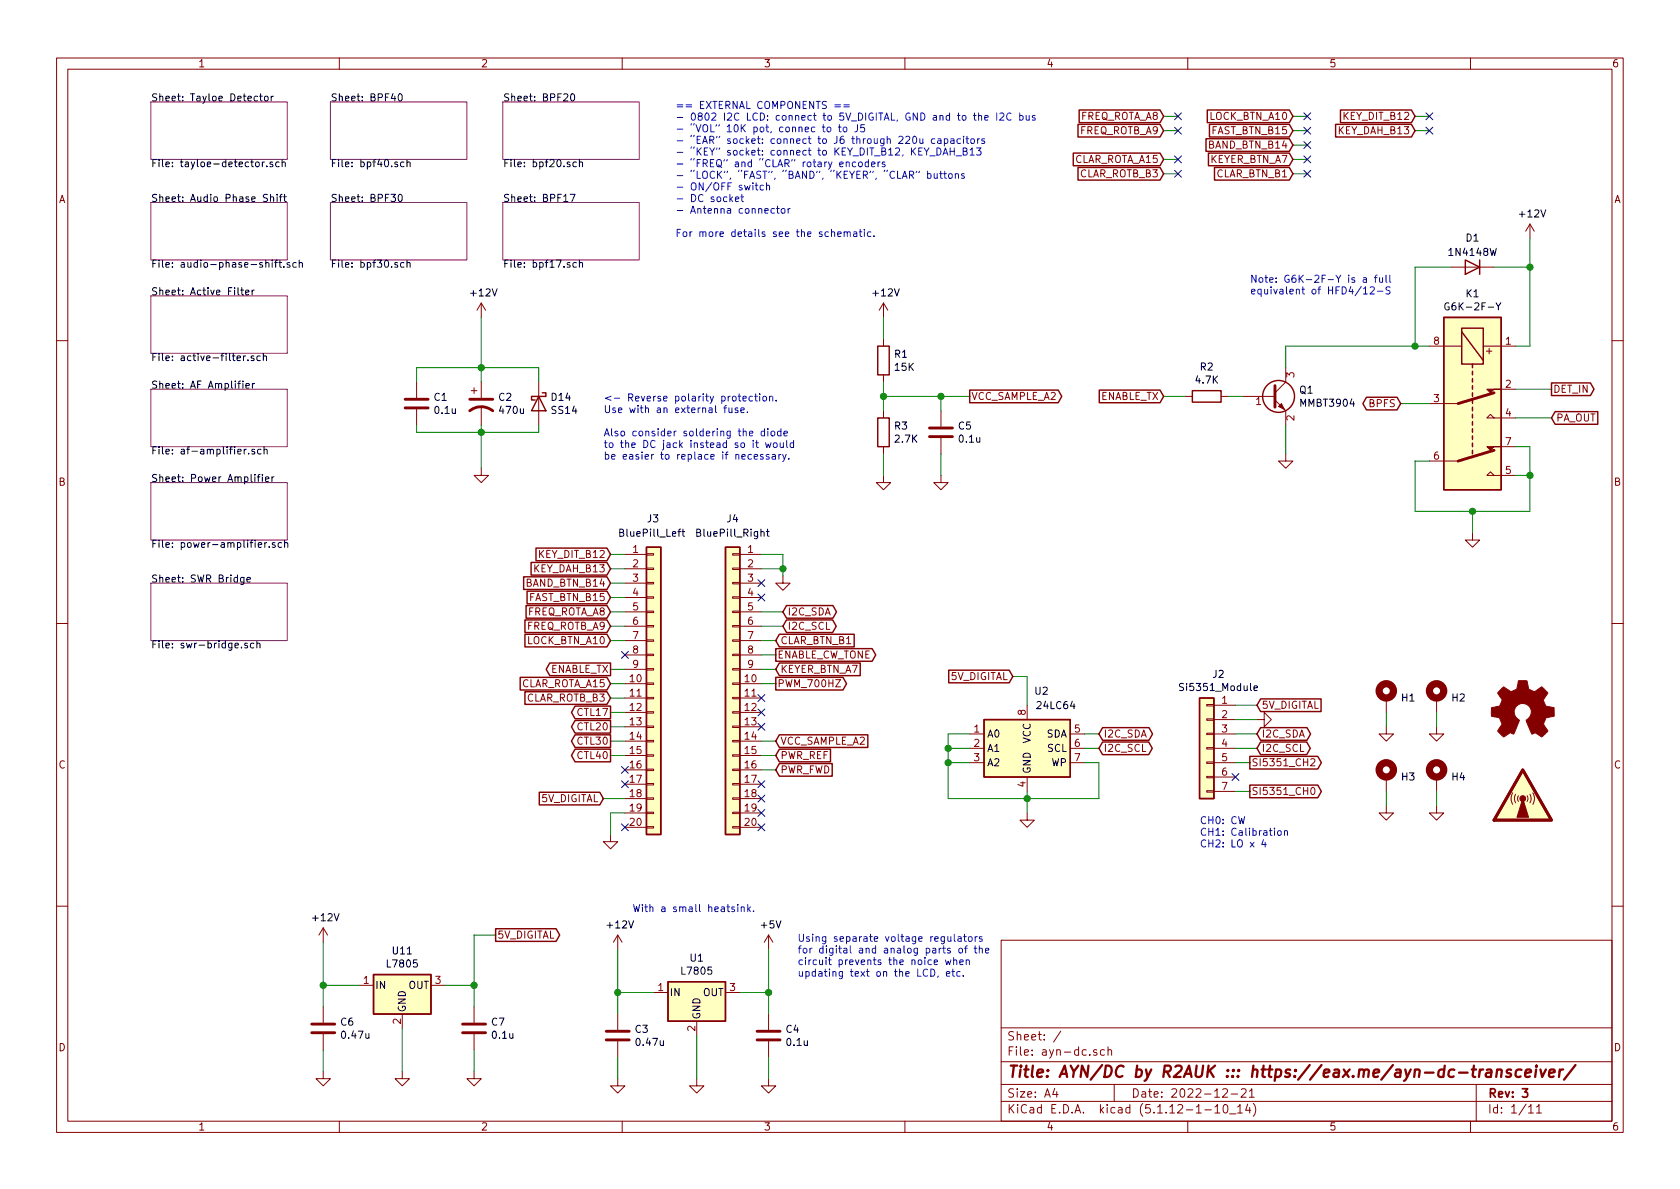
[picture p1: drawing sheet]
EESchema Schematic File Version 4
EELAYER 30 0
EELAYER END
$Descr A4 11693 8268
encoding utf-8
Sheet 1 11
Title "AYN/DC by R2AUK ::: https://eax.me/ayn-dc-transceiver/"
Date "2022-12-21"
Rev "3"
Comp ""
Comment1 ""
Comment2 ""
Comment3 ""
Comment4 ""
$EndDescr
$Sheet
S 1050 700  950  400 
U 635E77F3
F0 "Tayloe Detector" 50
F1 "tayloe-detector.sch" 50
$EndSheet
$Sheet
S 1050 1400 950  400 
U 6376AB9B
F0 "Audio Phase Shift" 50
F1 "audio-phase-shift.sch" 50
$EndSheet
$Comp
L Regulator_Linear:L7805 U1
U 1 1
P 4850 6900
F 0 "U1" H 4850 7142 50  0000 C CNN
F 1 "L7805" H 4850 7051 50  0000 C CNN
F 2 "Package_TO_SOT_THT:TO-220-3_Vertical" H 4875 6750 50  0001 L CIN
F 3 "" H 4850 6850 50  0001 C CNN
	1    4850 6900
	1    0    0    -1  
$EndComp
$Comp
L Device:C C4
U 1 1
P 5350 7200
F 0 "C4" H 5465 7246 50  0000 L CNN
F 1 "0.1u" H 5465 7155 50  0000 L CNN
F 2 "Capacitor_SMD:C_0805_2012Metric_Pad1.15x1.40mm_HandSolder" H 5388 7050 50  0001 C CNN
F 3 "~" H 5350 7200 50  0001 C CNN
	1    5350 7200
	1    0    0    -1  
$EndComp
$Comp
L power:GND #PWR08
U 1 1
P 4300 7500
F 0 "#PWR08" H 4300 7250 50  0001 C CNN
F 1 "GND" H 4305 7327 50  0001 C CNN
F 2 "" H 4300 7500 50  0001 C CNN
F 3 "" H 4300 7500 50  0001 C CNN
	1    4300 7500
	1    0    0    -1  
$EndComp
$Comp
L power:GND #PWR09
U 1 1
P 4850 7500
F 0 "#PWR09" H 4850 7250 50  0001 C CNN
F 1 "GND" H 4855 7327 50  0001 C CNN
F 2 "" H 4850 7500 50  0001 C CNN
F 3 "" H 4850 7500 50  0001 C CNN
	1    4850 7500
	1    0    0    -1  
$EndComp
$Comp
L power:GND #PWR010
U 1 1
P 5350 7500
F 0 "#PWR010" H 5350 7250 50  0001 C CNN
F 1 "GND" H 5355 7327 50  0001 C CNN
F 2 "" H 5350 7500 50  0001 C CNN
F 3 "" H 5350 7500 50  0001 C CNN
	1    5350 7500
	1    0    0    -1  
$EndComp
$Comp
L power:+5V #PWR05
U 1 1
P 5350 6600
F 0 "#PWR05" H 5350 6450 50  0001 C CNN
F 1 "+5V" H 5365 6773 50  0000 C CNN
F 2 "" H 5350 6600 50  0001 C CNN
F 3 "" H 5350 6600 50  0001 C CNN
	1    5350 6600
	1    0    0    -1  
$EndComp
Wire Wire Line
	4300 6600 4300 6900
Wire Wire Line
	4300 7500 4300 7350
Wire Wire Line
	4850 7500 4850 7200
Wire Wire Line
	5350 7500 5350 7350
Wire Wire Line
	5350 7050 5350 6900
Wire Wire Line
	5150 6900 5350 6900
Connection ~ 5350 6900
Wire Wire Line
	5350 6900 5350 6600
Wire Wire Line
	4550 6900 4300 6900
Connection ~ 4300 6900
Wire Wire Line
	4300 6900 4300 7050
$Sheet
S 1050 2050 950  400 
U 638B3032
F0 "Active Filter" 50
F1 "active-filter.sch" 50
$EndSheet
$Sheet
S 1050 2700 950  400 
U 63A3545E
F0 "AF Amplifier" 50
F1 "af-amplifier.sch" 50
$EndSheet
$Comp
L Connector_Generic:Conn_01x20 J3
U 1 1
P 4550 4750
F 0 "J3" H 4500 5900 50  0000 L CNN
F 1 "BluePill_Left" H 4300 5800 50  0000 L CNN
F 2 "Connector_PinSocket_2.54mm:PinSocket_1x20_P2.54mm_Vertical" H 4550 4750 50  0001 C CNN
F 3 "~" H 4550 4750 50  0001 C CNN
	1    4550 4750
	1    0    0    -1  
$EndComp
Text GLabel 4250 4050 0    50   Input ~ 0
BAND_BTN_B14
Wire Wire Line
	4250 4050 4350 4050
Text GLabel 4250 4150 0    50   Input ~ 0
FAST_BTN_B15
Wire Wire Line
	4250 4150 4350 4150
Text GLabel 4250 4250 0    50   Input ~ 0
FREQ_ROTA_A8
Text GLabel 4250 4350 0    50   Input ~ 0
FREQ_ROTB_A9
Wire Wire Line
	4250 4250 4350 4250
Wire Wire Line
	4350 4350 4250 4350
Text GLabel 4250 4750 0    50   Input ~ 0
CLAR_ROTA_A15
Text GLabel 4250 4850 0    50   Input ~ 0
CLAR_ROTB_B3
Wire Wire Line
	4250 4850 4350 4850
Wire Wire Line
	4350 4750 4250 4750
Text GLabel 5450 4350 2    50   BiDi ~ 0
I2C_SCL
Text GLabel 5450 4250 2    50   BiDi ~ 0
I2C_SDA
NoConn ~ 4350 5750
$Comp
L power:GND #PWR027
U 1 1
P 4250 5800
F 0 "#PWR027" H 4250 5550 50  0001 C CNN
F 1 "GND" H 4255 5627 50  0001 C CNN
F 2 "" H 4250 5800 50  0001 C CNN
F 3 "" H 4250 5800 50  0001 C CNN
	1    4250 5800
	1    0    0    -1  
$EndComp
Wire Wire Line
	4250 5800 4250 5650
Wire Wire Line
	4250 5650 4350 5650
NoConn ~ 5300 4050
NoConn ~ 5300 4150
NoConn ~ 5300 5750
NoConn ~ 5300 5650
NoConn ~ 5300 5450
NoConn ~ 5300 5050
NoConn ~ 5300 4950
NoConn ~ 5300 4850
Text GLabel 5400 4650 2    50   Input ~ 0
KEYER_BTN_A7
Wire Wire Line
	5400 4650 5300 4650
Text GLabel 5400 4450 2    50   Input ~ 0
CLAR_BTN_B1
Wire Wire Line
	5400 4450 5300 4450
Text GLabel 4250 4450 0    50   Input ~ 0
LOCK_BTN_A10
$Comp
L Memory_EEPROM:24LC64 U2
U 1 1
P 7150 5200
F 0 "U2" H 7250 5600 50  0000 C CNN
F 1 "24LC64" H 7350 5500 50  0000 C CNN
F 2 "Package_SO:SO-8_5.3x6.2mm_P1.27mm" H 7150 5200 50  0001 C CNN
F 3 "http://ww1.microchip.com/downloads/en/DeviceDoc/21189f.pdf" H 7150 5200 50  0001 C CNN
	1    7150 5200
	1    0    0    -1  
$EndComp
$Comp
L power:GND #PWR023
U 1 1
P 7150 5650
F 0 "#PWR023" H 7150 5400 50  0001 C CNN
F 1 "GND" H 7155 5477 50  0001 C CNN
F 2 "" H 7150 5650 50  0001 C CNN
F 3 "" H 7150 5650 50  0001 C CNN
	1    7150 5650
	1    0    0    -1  
$EndComp
Wire Wire Line
	7150 5650 7150 5550
Wire Wire Line
	6750 5300 6600 5300
Wire Wire Line
	6600 5300 6600 5550
Wire Wire Line
	6600 5550 7150 5550
Connection ~ 7150 5550
Wire Wire Line
	7150 5550 7150 5500
Wire Wire Line
	6600 5300 6600 5200
Wire Wire Line
	6600 5200 6750 5200
Connection ~ 6600 5300
Wire Wire Line
	6600 5200 6600 5100
Wire Wire Line
	6600 5100 6750 5100
Connection ~ 6600 5200
Text GLabel 7650 5200 2    50   BiDi ~ 0
I2C_SCL
Text GLabel 7650 5100 2    50   BiDi ~ 0
I2C_SDA
Wire Wire Line
	7650 5100 7550 5100
Wire Wire Line
	7550 5200 7650 5200
Wire Wire Line
	7150 5550 7650 5550
Wire Wire Line
	7650 5550 7650 5300
Wire Wire Line
	7650 5300 7550 5300
$Comp
L power:GND #PWR016
U 1 1
P 8750 5000
F 0 "#PWR016" H 8750 4750 50  0001 C CNN
F 1 "GND" H 8755 4827 50  0001 C CNN
F 2 "" H 8750 5000 50  0001 C CNN
F 3 "" H 8750 5000 50  0001 C CNN
	1    8750 5000
	0    -1   -1   0   
$EndComp
Wire Wire Line
	8600 5000 8750 5000
NoConn ~ 8600 5400
Text GLabel 8700 5300 2    50   Output ~ 0
SI5351_CH2
Wire Wire Line
	8700 5300 8600 5300
Text GLabel 8700 5500 2    50   Output ~ 0
SI5351_CH0
Wire Wire Line
	8700 5500 8600 5500
Text Notes 8350 5900 0    50   ~ 0
CH0: CW\nCH1: Calibration\nCH2: LO x 4
Text Notes 4700 1650 0    50   ~ 0
== EXTERNAL COMPONENTS ==\n- 0802 I2C LCD: connect to 5V_DIGITAL, GND and to the I2C bus\n- “VOL” 10K pot, connec to to J5\n- “EAR” socket: connect to J6 through 220u capacitors\n- “KEY” socket: connect to KEY_DIT_B12, KEY_DAH_B13\n- “FREQ” and “CLAR” rotary encoders\n- “LOCK”, “FAST”, “BAND”, “KEYER”, “CLAR” buttons\n- ON/OFF switch\n- DC socket\n- Antenna connector\n\nFor more details see the schematic.
$Comp
L power:+12V #PWR04
U 1 1
P 4300 6600
F 0 "#PWR04" H 4300 6450 50  0001 C CNN
F 1 "+12V" H 4315 6773 50  0000 C CNN
F 2 "" H 4300 6600 50  0001 C CNN
F 3 "" H 4300 6600 50  0001 C CNN
	1    4300 6600
	1    0    0    -1  
$EndComp
$Comp
L power:+12V #PWR02
U 1 1
P 6150 2200
F 0 "#PWR02" H 6150 2050 50  0001 C CNN
F 1 "+12V" H 6165 2373 50  0000 C CNN
F 2 "" H 6150 2200 50  0001 C CNN
F 3 "" H 6150 2200 50  0001 C CNN
	1    6150 2200
	1    0    0    -1  
$EndComp
$Comp
L Device:R R?
U 1 1
P 6150 2500
AR Path="/6376AB9B/636DA149" Ref="R?"  Part="1" 
AR Path="/636DA149" Ref="R1"  Part="1" 
F 0 "R1" H 6220 2546 50  0000 L CNN
F 1 "15K" H 6220 2455 50  0000 L CNN
F 2 "Resistor_SMD:R_0805_2012Metric_Pad1.15x1.40mm_HandSolder" V 6080 2500 50  0001 C CNN
F 3 "~" H 6150 2500 50  0001 C CNN
	1    6150 2500
	1    0    0    -1  
$EndComp
$Comp
L Device:R R?
U 1 1
P 6150 3000
AR Path="/6376AB9B/636DAA59" Ref="R?"  Part="1" 
AR Path="/636DAA59" Ref="R3"  Part="1" 
F 0 "R3" H 6220 3046 50  0000 L CNN
F 1 "2.7K" H 6220 2955 50  0000 L CNN
F 2 "Resistor_SMD:R_0805_2012Metric_Pad1.15x1.40mm_HandSolder" V 6080 3000 50  0001 C CNN
F 3 "~" H 6150 3000 50  0001 C CNN
	1    6150 3000
	1    0    0    -1  
$EndComp
$Comp
L power:GND #PWR011
U 1 1
P 6150 3300
F 0 "#PWR011" H 6150 3050 50  0001 C CNN
F 1 "GND" H 6155 3127 50  0001 C CNN
F 2 "" H 6150 3300 50  0001 C CNN
F 3 "" H 6150 3300 50  0001 C CNN
	1    6150 3300
	1    0    0    -1  
$EndComp
$Comp
L Device:C C5
U 1 1
P 6550 3000
F 0 "C5" H 6665 3046 50  0000 L CNN
F 1 "0.1u" H 6665 2955 50  0000 L CNN
F 2 "Capacitor_SMD:C_0805_2012Metric_Pad1.15x1.40mm_HandSolder" H 6588 2850 50  0001 C CNN
F 3 "~" H 6550 3000 50  0001 C CNN
	1    6550 3000
	1    0    0    -1  
$EndComp
Wire Wire Line
	6150 2200 6150 2350
Wire Wire Line
	6150 2650 6150 2750
Wire Wire Line
	6150 3150 6150 3300
$Comp
L power:GND #PWR012
U 1 1
P 6550 3300
F 0 "#PWR012" H 6550 3050 50  0001 C CNN
F 1 "GND" H 6555 3127 50  0001 C CNN
F 2 "" H 6550 3300 50  0001 C CNN
F 3 "" H 6550 3300 50  0001 C CNN
	1    6550 3300
	1    0    0    -1  
$EndComp
Wire Wire Line
	6550 3300 6550 3150
Wire Wire Line
	6550 2850 6550 2750
Wire Wire Line
	6550 2750 6150 2750
Connection ~ 6150 2750
Wire Wire Line
	6150 2750 6150 2850
Wire Wire Line
	6750 2750 6550 2750
Connection ~ 6550 2750
Text GLabel 5400 5150 2    50   Input ~ 0
VCC_SAMPLE_A2
Wire Wire Line
	5300 5150 5400 5150
Text GLabel 6750 2750 2    50   Output ~ 0
VCC_SAMPLE_A2
Text GLabel 4250 3950 0    50   Input ~ 0
KEY_DAH_B13
Wire Wire Line
	4350 3950 4250 3950
$Comp
L Mechanical:MountingHole_Pad H1
U 1 1
P 9650 4850
F 0 "H1" H 9750 4853 50  0000 L CNN
F 1 "MountingHole_Pad" H 9750 4808 50  0001 L CNN
F 2 "MountingHole:MountingHole_3mm_Pad" H 9650 4850 50  0001 C CNN
F 3 "~" H 9650 4850 50  0001 C CNN
	1    9650 4850
	1    0    0    -1  
$EndComp
$Comp
L power:GND #PWR017
U 1 1
P 9650 5050
F 0 "#PWR017" H 9650 4800 50  0001 C CNN
F 1 "GND" H 9655 4877 50  0001 C CNN
F 2 "" H 9650 5050 50  0001 C CNN
F 3 "" H 9650 5050 50  0001 C CNN
	1    9650 5050
	1    0    0    -1  
$EndComp
Wire Wire Line
	9650 5050 9650 4950
$Comp
L Graphic:Logo_Open_Hardware_Small SYM1
U 1 1
P 10600 4950
F 0 "SYM1" H 10600 5225 50  0001 C CNN
F 1 "Logo_Open_Hardware_Small" H 10600 4725 50  0001 C CNN
F 2 "Symbol:OSHW-Logo2_9.8x8mm_SilkScreen" H 10600 4950 50  0001 C CNN
F 3 "~" H 10600 4950 50  0001 C CNN
	1    10600 4950
	1    0    0    -1  
$EndComp
$Comp
L Graphic:SYM_Radio_Waves_Large SYM2
U 1 1
P 10600 5500
F 0 "SYM2" H 10600 5700 50  0001 C CNN
F 1 "SYM_Radio_Waves_Large" H 10600 5250 50  0001 C CNN
F 2 "Symbol:KiCad-Logo_5mm_SilkScreen" H 10600 5300 50  0001 C CNN
F 3 "~" H 10630 5300 50  0001 C CNN
	1    10600 5500
	1    0    0    -1  
$EndComp
$Comp
L Mechanical:MountingHole_Pad H2
U 1 1
P 10000 4850
F 0 "H2" H 10100 4853 50  0000 L CNN
F 1 "MountingHole_Pad" H 10100 4808 50  0001 L CNN
F 2 "MountingHole:MountingHole_3mm_Pad" H 10000 4850 50  0001 C CNN
F 3 "~" H 10000 4850 50  0001 C CNN
	1    10000 4850
	1    0    0    -1  
$EndComp
$Comp
L power:GND #PWR018
U 1 1
P 10000 5050
F 0 "#PWR018" H 10000 4800 50  0001 C CNN
F 1 "GND" H 10005 4877 50  0001 C CNN
F 2 "" H 10000 5050 50  0001 C CNN
F 3 "" H 10000 5050 50  0001 C CNN
	1    10000 5050
	1    0    0    -1  
$EndComp
Wire Wire Line
	10000 5050 10000 4950
$Comp
L Mechanical:MountingHole_Pad H3
U 1 1
P 9650 5400
F 0 "H3" H 9750 5403 50  0000 L CNN
F 1 "MountingHole_Pad" H 9750 5358 50  0001 L CNN
F 2 "MountingHole:MountingHole_3mm_Pad" H 9650 5400 50  0001 C CNN
F 3 "~" H 9650 5400 50  0001 C CNN
	1    9650 5400
	1    0    0    -1  
$EndComp
$Comp
L power:GND #PWR021
U 1 1
P 9650 5600
F 0 "#PWR021" H 9650 5350 50  0001 C CNN
F 1 "GND" H 9655 5427 50  0001 C CNN
F 2 "" H 9650 5600 50  0001 C CNN
F 3 "" H 9650 5600 50  0001 C CNN
	1    9650 5600
	1    0    0    -1  
$EndComp
Wire Wire Line
	9650 5600 9650 5500
$Comp
L Mechanical:MountingHole_Pad H4
U 1 1
P 10000 5400
F 0 "H4" H 10100 5403 50  0000 L CNN
F 1 "MountingHole_Pad" H 10100 5358 50  0001 L CNN
F 2 "MountingHole:MountingHole_3mm_Pad" H 10000 5400 50  0001 C CNN
F 3 "~" H 10000 5400 50  0001 C CNN
	1    10000 5400
	1    0    0    -1  
$EndComp
$Comp
L power:GND #PWR022
U 1 1
P 10000 5600
F 0 "#PWR022" H 10000 5350 50  0001 C CNN
F 1 "GND" H 10005 5427 50  0001 C CNN
F 2 "" H 10000 5600 50  0001 C CNN
F 3 "" H 10000 5600 50  0001 C CNN
	1    10000 5600
	1    0    0    -1  
$EndComp
Wire Wire Line
	10000 5600 10000 5500
$Sheet
S 1050 3350 950  400 
U 63701EE5
F0 "Power Amplifier" 50
F1 "power-amplifier.sch" 50
$EndSheet
Text GLabel 5400 4550 2    50   Output ~ 0
ENABLE_CW_TONE
Text GLabel 4250 4650 0    50   Output ~ 0
ENABLE_TX
Text GLabel 5400 4750 2    50   Output ~ 0
PWM_700HZ
Wire Wire Line
	5400 4750 5300 4750
$Comp
L Device:CP1 C2
U 1 1
P 3350 2800
F 0 "C2" H 3465 2846 50  0000 L CNN
F 1 "470u" H 3465 2755 50  0000 L CNN
F 2 "Connector_PinSocket_2.54mm:PinSocket_1x02_P2.54mm_Vertical" H 3350 2800 50  0001 C CNN
F 3 "~" H 3350 2800 50  0001 C CNN
	1    3350 2800
	1    0    0    -1  
$EndComp
$Comp
L power:GND #PWR07
U 1 1
P 3350 3250
F 0 "#PWR07" H 3350 3000 50  0001 C CNN
F 1 "GND" H 3355 3077 50  0001 C CNN
F 2 "" H 3350 3250 50  0001 C CNN
F 3 "" H 3350 3250 50  0001 C CNN
	1    3350 3250
	1    0    0    -1  
$EndComp
$Comp
L power:+12V #PWR03
U 1 1
P 3350 2200
F 0 "#PWR03" H 3350 2050 50  0001 C CNN
F 1 "+12V" H 3365 2373 50  0000 C CNN
F 2 "" H 3350 2200 50  0001 C CNN
F 3 "" H 3350 2200 50  0001 C CNN
	1    3350 2200
	1    0    0    -1  
$EndComp
Wire Wire Line
	3350 2950 3350 3000
Wire Wire Line
	3350 2200 3350 2550
$Comp
L Device:C C1
U 1 1
P 2900 2800
F 0 "C1" H 3015 2846 50  0000 L CNN
F 1 "0.1u" H 3015 2755 50  0000 L CNN
F 2 "Capacitor_SMD:C_0805_2012Metric_Pad1.15x1.40mm_HandSolder" H 2938 2650 50  0001 C CNN
F 3 "~" H 2900 2800 50  0001 C CNN
	1    2900 2800
	1    0    0    -1  
$EndComp
Connection ~ 3350 3000
Wire Wire Line
	2900 3000 2900 2950
Wire Wire Line
	2900 3000 3350 3000
Wire Wire Line
	2900 2650 2900 2550
Wire Wire Line
	2900 2550 3350 2550
Connection ~ 3350 2550
Wire Wire Line
	3350 2550 3350 2650
Wire Wire Line
	4250 4650 4350 4650
NoConn ~ 5300 5550
NoConn ~ 4350 4550
Text GLabel 4250 4950 0    50   Output ~ 0
CTL17
Text GLabel 4250 5050 0    50   Output ~ 0
CTL20
Text GLabel 4250 5150 0    50   Output ~ 0
CTL30
Text GLabel 4250 5250 0    50   Output ~ 0
CTL40
Wire Wire Line
	4250 4950 4350 4950
Wire Wire Line
	4350 5050 4250 5050
Wire Wire Line
	4250 5150 4350 5150
Wire Wire Line
	4350 5250 4250 5250
Text Notes 4400 6350 0    50   ~ 0
With a small heatsink.
$Comp
L Relay:G6K-2 K1
U 1 1
P 10250 2800
F 0 "K1" V 9483 2800 50  0000 C CNN
F 1 "G6K-2F-Y" V 9574 2800 50  0000 C CNN
F 2 "Relay_SMD:Relay_DPDT_Omron_G6K-2F-Y" H 10250 2800 50  0001 L CNN
F 3 "http://omronfs.omron.com/en_US/ecb/products/pdf/en-g6k.pdf" H 10250 2800 50  0001 C CNN
	1    10250 2800
	0    1    1    0   
$EndComp
$Comp
L power:GND #PWR013
U 1 1
P 10250 3700
F 0 "#PWR013" H 10250 3450 50  0001 C CNN
F 1 "GND" H 10255 3527 50  0001 C CNN
F 2 "" H 10250 3700 50  0001 C CNN
F 3 "" H 10250 3700 50  0001 C CNN
	1    10250 3700
	1    0    0    -1  
$EndComp
Wire Wire Line
	10250 3700 10250 3550
Wire Wire Line
	10250 3550 10650 3550
Wire Wire Line
	10650 3550 10650 3300
Wire Wire Line
	10650 3300 10550 3300
Wire Wire Line
	10650 3300 10650 3100
Wire Wire Line
	10650 3100 10550 3100
Connection ~ 10650 3300
Wire Wire Line
	10250 3550 9850 3550
Wire Wire Line
	9850 3550 9850 3200
Wire Wire Line
	9850 3200 9950 3200
Connection ~ 10250 3550
$Comp
L power:+12V #PWR01
U 1 1
P 10650 1650
F 0 "#PWR01" H 10650 1500 50  0001 C CNN
F 1 "+12V" H 10665 1823 50  0000 C CNN
F 2 "" H 10650 1650 50  0001 C CNN
F 3 "" H 10650 1650 50  0001 C CNN
	1    10650 1650
	1    0    0    -1  
$EndComp
$Comp
L Diode:1N4148W D?
U 1 1
P 10250 1850
AR Path="/63A3545E/6397C1DA" Ref="D?"  Part="1" 
AR Path="/6397C1DA" Ref="D1"  Part="1" 
F 0 "D1" H 10250 1650 50  0000 C CNN
F 1 "1N4148W" H 10250 1750 50  0000 C CNN
F 2 "Diode_SMD:D_SOD-123" H 10250 1675 50  0001 C CNN
F 3 "https://www.vishay.com/docs/85748/1n4148w.pdf" H 10250 1850 50  0001 C CNN
	1    10250 1850
	-1   0    0    1   
$EndComp
Wire Wire Line
	10650 1650 10650 1850
Wire Wire Line
	9950 2400 9850 2400
Wire Wire Line
	9850 2400 9850 1850
Wire Wire Line
	9850 1850 10100 1850
Wire Wire Line
	10650 2400 10550 2400
Wire Wire Line
	10400 1850 10650 1850
Connection ~ 10650 1850
Wire Wire Line
	10650 1850 10650 2400
Text GLabel 9750 2800 0    50   BiDi ~ 0
BPFS
Wire Wire Line
	9750 2800 9950 2800
Text GLabel 10800 2700 2    50   Output ~ 0
DET_IN
Wire Wire Line
	10800 2700 10550 2700
Text GLabel 10800 2900 2    50   Input ~ 0
PA_OUT
Wire Wire Line
	10800 2900 10550 2900
$Comp
L Transistor_BJT:MMBT3904 Q?
U 1 1
P 8850 2750
AR Path="/63701EE5/639AE35C" Ref="Q?"  Part="1" 
AR Path="/639AE35C" Ref="Q1"  Part="1" 
F 0 "Q1" H 9041 2796 50  0000 L CNN
F 1 "MMBT3904" H 9041 2705 50  0000 L CNN
F 2 "Package_TO_SOT_SMD:SOT-23" H 9050 2675 50  0001 L CIN
F 3 "https://www.fairchildsemi.com/datasheets/2N/2N3904.pdf" H 8850 2750 50  0001 L CNN
	1    8850 2750
	1    0    0    -1  
$EndComp
$Comp
L power:GND #PWR06
U 1 1
P 8950 3150
F 0 "#PWR06" H 8950 2900 50  0001 C CNN
F 1 "GND" H 8955 2977 50  0001 C CNN
F 2 "" H 8950 3150 50  0001 C CNN
F 3 "" H 8950 3150 50  0001 C CNN
	1    8950 3150
	1    0    0    -1  
$EndComp
Wire Wire Line
	8950 3150 8950 2950
Wire Wire Line
	8950 2550 8950 2400
Text GLabel 8100 2750 0    50   Input ~ 0
ENABLE_TX
$Sheet
S 1050 4050 950  400 
U 639CF678
F0 "SWR Bridge" 50
F1 "swr-bridge.sch" 50
$EndSheet
$Sheet
S 2300 700  950  400 
U 639CF160
F0 "BPF40" 50
F1 "bpf40.sch" 50
$EndSheet
$Sheet
S 2300 1400 950  400 
U 639F3EE8
F0 "BPF30" 50
F1 "bpf30.sch" 50
$EndSheet
$Sheet
S 3500 1400 950  400 
U 639F4E80
F0 "BPF17" 50
F1 "bpf17.sch" 50
$EndSheet
$Sheet
S 3500 700  950  400 
U 639F43A7
F0 "BPF20" 50
F1 "bpf20.sch" 50
$EndSheet
$Comp
L Device:R R2
U 1 1
P 8400 2750
F 0 "R2" V 8193 2750 50  0000 C CNN
F 1 "4.7K" V 8284 2750 50  0000 C CNN
F 2 "Resistor_SMD:R_0805_2012Metric_Pad1.15x1.40mm_HandSolder" V 8330 2750 50  0001 C CNN
F 3 "~" H 8400 2750 50  0001 C CNN
	1    8400 2750
	0    1    1    0   
$EndComp
Wire Wire Line
	8100 2750 8250 2750
Wire Wire Line
	8550 2750 8650 2750
Wire Wire Line
	9850 2400 8950 2400
Connection ~ 9850 2400
Text GLabel 5400 5350 2    50   Input ~ 0
PWR_FWD
Text GLabel 5400 5250 2    50   Input ~ 0
PWR_REF
Wire Wire Line
	5400 5250 5300 5250
Wire Wire Line
	5300 5350 5400 5350
Wire Wire Line
	4250 3850 4350 3850
Text GLabel 4250 3850 0    50   Input ~ 0
KEY_DIT_B12
Text GLabel 9000 1000 0    50   Input ~ 0
BAND_BTN_B14
Wire Wire Line
	9000 1000 9100 1000
Text GLabel 9000 900  0    50   Input ~ 0
FAST_BTN_B15
Wire Wire Line
	9000 900  9100 900 
Text GLabel 8100 800  0    50   Input ~ 0
FREQ_ROTA_A8
Text GLabel 8100 900  0    50   Input ~ 0
FREQ_ROTB_A9
Wire Wire Line
	8100 800  8200 800 
Wire Wire Line
	8200 900  8100 900 
Text GLabel 9850 900  0    50   Input ~ 0
KEY_DAH_B13
Wire Wire Line
	9950 900  9850 900 
Wire Wire Line
	9850 800  9950 800 
Text GLabel 9850 800  0    50   Input ~ 0
KEY_DIT_B12
NoConn ~ 9950 800 
NoConn ~ 9950 900 
NoConn ~ 9100 1000
NoConn ~ 9100 900 
NoConn ~ 8200 800 
NoConn ~ 8200 900 
Text GLabel 8100 1100 0    50   Input ~ 0
CLAR_ROTA_A15
Text GLabel 8100 1200 0    50   Input ~ 0
CLAR_ROTB_B3
Wire Wire Line
	8100 1200 8200 1200
Wire Wire Line
	8200 1100 8100 1100
NoConn ~ 8200 1100
NoConn ~ 8200 1200
Text GLabel 9000 1200 0    50   Input ~ 0
CLAR_BTN_B1
Wire Wire Line
	9000 1200 9100 1200
Text GLabel 9000 800  0    50   Input ~ 0
LOCK_BTN_A10
Wire Wire Line
	9000 800  9100 800 
NoConn ~ 9100 800 
NoConn ~ 9100 1200
Text GLabel 9000 1100 0    50   Input ~ 0
KEYER_BTN_A7
Wire Wire Line
	9000 1100 9100 1100
NoConn ~ 9100 1100
$Comp
L power:GND #PWR0164
U 1 1
P 5450 4000
F 0 "#PWR0164" H 5450 3750 50  0001 C CNN
F 1 "GND" H 5455 3827 50  0001 C CNN
F 2 "" H 5450 4000 50  0001 C CNN
F 3 "" H 5450 4000 50  0001 C CNN
	1    5450 4000
	1    0    0    -1  
$EndComp
Wire Wire Line
	5300 3850 5450 3850
Wire Wire Line
	5450 3850 5450 3950
Wire Wire Line
	5300 3950 5450 3950
Connection ~ 5450 3950
Wire Wire Line
	5450 3950 5450 4000
Text Notes 8700 2050 0    50   ~ 0
Note: G6K-2F-Y is a full\nequivalent of HFD4/12-S
$Comp
L Device:C C3
U 1 1
P 4300 7200
F 0 "C3" H 4415 7246 50  0000 L CNN
F 1 "0.47u" H 4415 7155 50  0000 L CNN
F 2 "Capacitor_SMD:C_0805_2012Metric_Pad1.15x1.40mm_HandSolder" H 4338 7050 50  0001 C CNN
F 3 "~" H 4300 7200 50  0001 C CNN
	1    4300 7200
	1    0    0    -1  
$EndComp
$Comp
L Device:D_Schottky D14
U 1 1
P 3750 2800
F 0 "D14" V 3704 2880 50  0000 L CNN
F 1 "SS14" V 3795 2880 50  0000 L CNN
F 2 "Diode_SMD:D_SMA_Handsoldering" H 3750 2800 50  0001 C CNN
F 3 "~" H 3750 2800 50  0001 C CNN
	1    3750 2800
	0    1    1    0   
$EndComp
Wire Wire Line
	3350 2550 3750 2550
Wire Wire Line
	3750 2550 3750 2650
Wire Wire Line
	3750 2950 3750 3000
Wire Wire Line
	3750 3000 3350 3000
Text Notes 4200 3200 0    50   ~ 0
<- Reverse polarity protection.\nUse with an external fuse.\n\nAlso consider soldering the diode\nto the DC jack instead so it would\nbe easier to replace if necessary.
Wire Wire Line
	3350 3000 3350 3250
Wire Wire Line
	5450 4250 5300 4250
Wire Wire Line
	5300 4350 5450 4350
NoConn ~ 4350 5450
NoConn ~ 4350 5350
$Comp
L Connector_Generic:Conn_01x07 J2
U 1 1
P 8400 5200
F 0 "J2" H 8318 5717 50  0000 C CNN
F 1 "Si5351_Module" H 8318 5626 50  0000 C CNN
F 2 "Connector_PinSocket_2.54mm:PinSocket_1x07_P2.54mm_Vertical" H 8400 5200 50  0001 C CNN
F 3 "~" H 8400 5200 50  0001 C CNN
	1    8400 5200
	-1   0    0    -1  
$EndComp
Text GLabel 4200 5550 0    50   Input ~ 0
5V_DIGITAL
Wire Wire Line
	4200 5550 4350 5550
Text GLabel 7050 4700 0    50   Input ~ 0
5V_DIGITAL
Wire Wire Line
	7050 4700 7150 4700
Wire Wire Line
	7150 4700 7150 4900
$Comp
L Connector_Generic:Conn_01x20 J4
U 1 1
P 5100 4750
F 0 "J4" H 5100 5900 50  0000 C CNN
F 1 "BluePill_Right" H 5100 5800 50  0000 C CNN
F 2 "Connector_PinSocket_2.54mm:PinSocket_1x20_P2.54mm_Vertical" H 5100 4750 50  0001 C CNN
F 3 "~" H 5100 4750 50  0001 C CNN
	1    5100 4750
	-1   0    0    -1  
$EndComp
Wire Wire Line
	5400 4550 5300 4550
Wire Wire Line
	4250 4450 4350 4450
$Comp
L Regulator_Linear:L7805 U11
U 1 1
P 2800 6850
F 0 "U11" H 2800 7092 50  0000 C CNN
F 1 "L7805" H 2800 7001 50  0000 C CNN
F 2 "Package_TO_SOT_SMD:TO-263-2" H 2825 6700 50  0001 L CIN
F 3 "" H 2800 6800 50  0001 C CNN
	1    2800 6850
	1    0    0    -1  
$EndComp
$Comp
L power:GND #PWR015
U 1 1
P 2250 7450
F 0 "#PWR015" H 2250 7200 50  0001 C CNN
F 1 "GND" H 2255 7277 50  0001 C CNN
F 2 "" H 2250 7450 50  0001 C CNN
F 3 "" H 2250 7450 50  0001 C CNN
	1    2250 7450
	1    0    0    -1  
$EndComp
Wire Wire Line
	2250 6550 2250 6850
Wire Wire Line
	2250 7450 2250 7300
Wire Wire Line
	2500 6850 2250 6850
Connection ~ 2250 6850
Wire Wire Line
	2250 6850 2250 7000
$Comp
L power:+12V #PWR014
U 1 1
P 2250 6550
F 0 "#PWR014" H 2250 6400 50  0001 C CNN
F 1 "+12V" H 2265 6723 50  0000 C CNN
F 2 "" H 2250 6550 50  0001 C CNN
F 3 "" H 2250 6550 50  0001 C CNN
	1    2250 6550
	1    0    0    -1  
$EndComp
$Comp
L Device:C C6
U 1 1
P 2250 7150
F 0 "C6" H 2365 7196 50  0000 L CNN
F 1 "0.47u" H 2365 7105 50  0000 L CNN
F 2 "Capacitor_SMD:C_0805_2012Metric_Pad1.15x1.40mm_HandSolder" H 2288 7000 50  0001 C CNN
F 3 "~" H 2250 7150 50  0001 C CNN
	1    2250 7150
	1    0    0    -1  
$EndComp
$Comp
L Device:C C7
U 1 1
P 3300 7150
F 0 "C7" H 3415 7196 50  0000 L CNN
F 1 "0.1u" H 3415 7105 50  0000 L CNN
F 2 "Capacitor_SMD:C_0805_2012Metric_Pad1.15x1.40mm_HandSolder" H 3338 7000 50  0001 C CNN
F 3 "~" H 3300 7150 50  0001 C CNN
	1    3300 7150
	1    0    0    -1  
$EndComp
$Comp
L power:GND #PWR020
U 1 1
P 3300 7450
F 0 "#PWR020" H 3300 7200 50  0001 C CNN
F 1 "GND" H 3305 7277 50  0001 C CNN
F 2 "" H 3300 7450 50  0001 C CNN
F 3 "" H 3300 7450 50  0001 C CNN
	1    3300 7450
	1    0    0    -1  
$EndComp
Wire Wire Line
	3300 7450 3300 7300
Wire Wire Line
	3300 7000 3300 6850
Wire Wire Line
	3100 6850 3300 6850
Connection ~ 3300 6850
$Comp
L power:GND #PWR019
U 1 1
P 2800 7450
F 0 "#PWR019" H 2800 7200 50  0001 C CNN
F 1 "GND" H 2805 7277 50  0001 C CNN
F 2 "" H 2800 7450 50  0001 C CNN
F 3 "" H 2800 7450 50  0001 C CNN
	1    2800 7450
	1    0    0    -1  
$EndComp
Wire Wire Line
	2800 7450 2800 7150
Text GLabel 3450 6500 2    50   Output ~ 0
5V_DIGITAL
Wire Wire Line
	3450 6500 3300 6500
Wire Wire Line
	3300 6500 3300 6850
Text Notes 5550 6800 0    50   ~ 0
Using separate voltage regulators\nfor digital and analog parts of the\ncircuit prevents the noice when\nupdating text on the LCD, etc.
Text GLabel 8750 4900 2    50   Input ~ 0
5V_DIGITAL
Wire Wire Line
	8750 4900 8600 4900
Text GLabel 8750 5100 2    50   BiDi ~ 0
I2C_SDA
Text GLabel 8750 5200 2    50   BiDi ~ 0
I2C_SCL
Wire Wire Line
	8600 5100 8750 5100
Wire Wire Line
	8750 5200 8600 5200
$EndSCHEMATC
